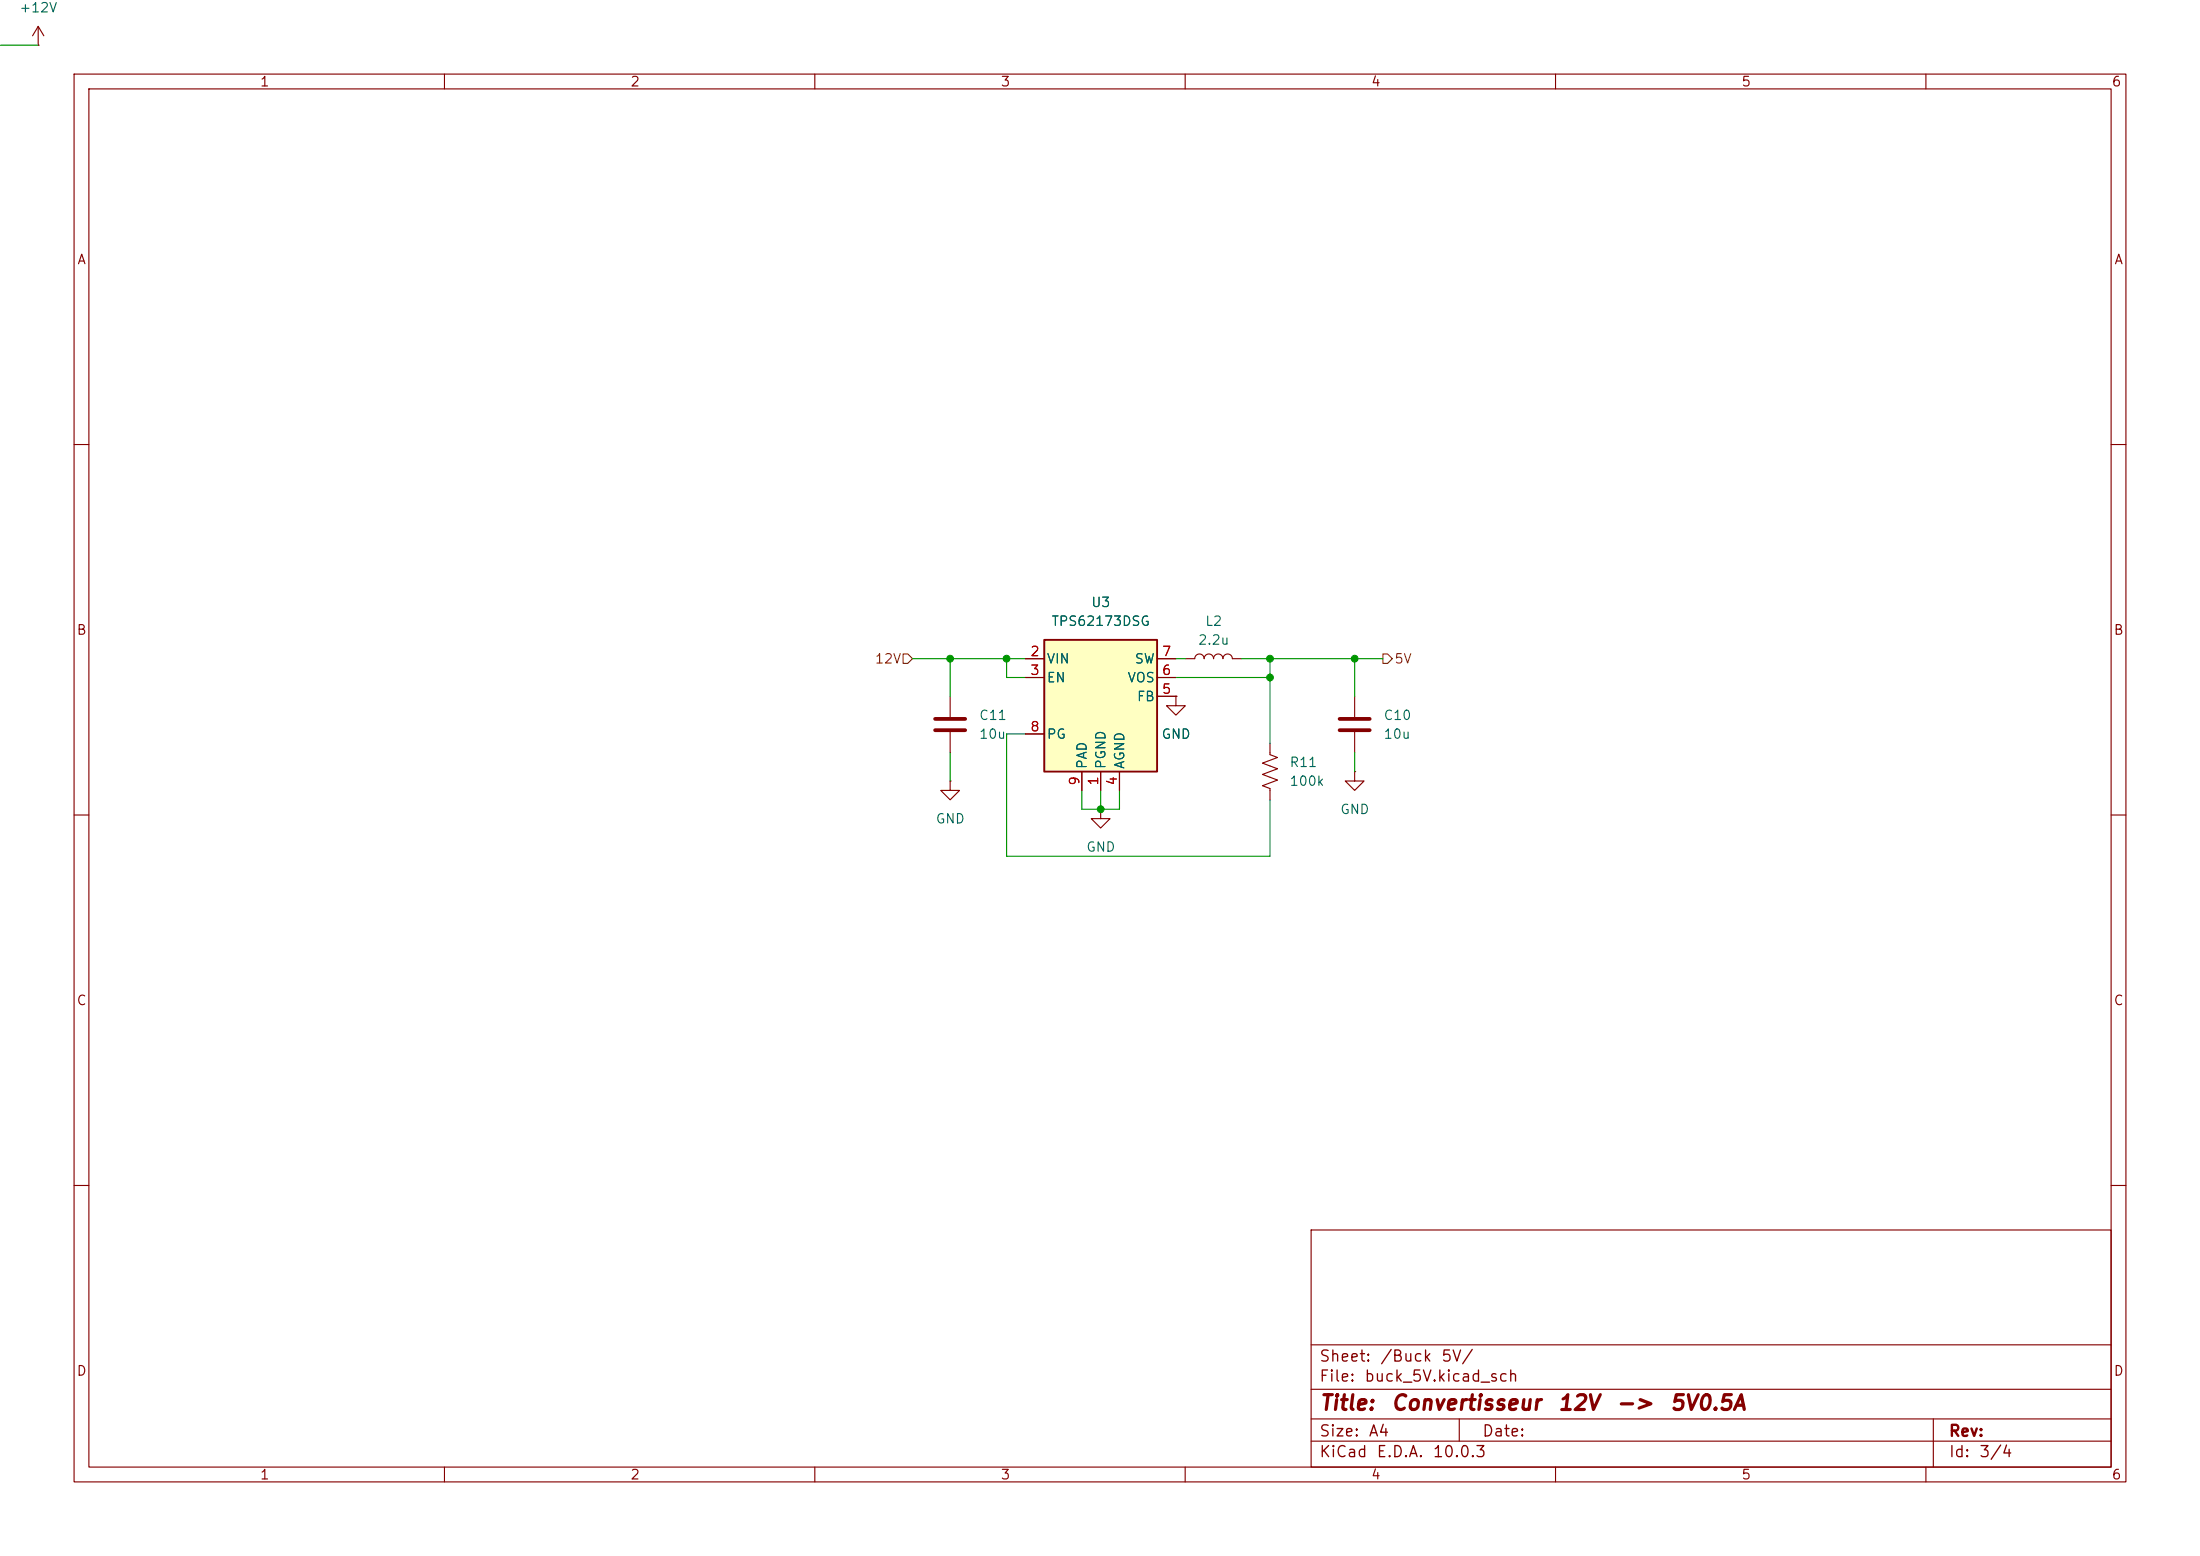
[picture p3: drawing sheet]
(kicad_sch
 (version 20260306)
 (generator "eeschema")
 (generator_version "10.0")
 (paper "A4")
 (title_block
  (title "Convertisseur 12V -> 5V0.5A"))
 (lib_symbols
  (symbol "Device:C"
   (pin_numbers (hide yes))
   (pin_names
    (offset 0.254)) (exclude_from_sim no) (in_bom yes) (on_board yes)
   (in_pos_files yes)
   (duplicate_pin_numbers_are_jumpers no)
   (property "Reference" "C" (at 0.635 2.54 0) (show_name no) (do_not_autoplace no) (effects (font (size 1.27 1.27)) (justify left)))
   (property "Value" "C" (at 0.635 -2.54 0) (show_name no) (do_not_autoplace no) (effects (font (size 1.27 1.27)) (justify left)))
   (property "Footprint" "" (at 0.9652 -3.81 0) (show_name no) (do_not_autoplace no) (hide yes) (effects (font (size 1.27 1.27))))
   (property "Datasheet" "" (at 0 0 0) (show_name no) (do_not_autoplace no) (hide yes) (effects (font (size 1.27 1.27))))
   (property "Description" "Unpolarized capacitor" (at 0 0 0) (show_name no) (do_not_autoplace no) (hide yes) (effects (font (size 1.27 1.27))))
   (symbol "C_0_1"
    (polyline (pts (xy -2.032 0.762) (xy 2.032 0.762)) (stroke (width 0.508) (type default)) (fill (type none)))
    (polyline (pts (xy -2.032 -0.762) (xy 2.032 -0.762)) (stroke (width 0.508) (type default)) (fill (type none))))
   (symbol "C_1_1"
    (pin passive line (at 0 3.81 270) (length 2.794) (name "" (effects (font (size 1.27 1.27)))) (number "1" (effects (font (size 1.27 1.27)))))
    (pin passive line (at 0 -3.81 90) (length 2.794) (name "" (effects (font (size 1.27 1.27)))) (number "2" (effects (font (size 1.27 1.27))))))
   (embedded_fonts no))
  (symbol "Device:L"
   (pin_numbers (hide yes))
   (pin_names
    (offset 1.016) (hide yes)) (exclude_from_sim no) (in_bom yes) (on_board yes)
   (in_pos_files yes)
   (duplicate_pin_numbers_are_jumpers no)
   (property "Reference" "L" (at -1.27 0 90) (show_name no) (do_not_autoplace no) (effects (font (size 1.27 1.27))))
   (property "Value" "L" (at 1.905 0 90) (show_name no) (do_not_autoplace no) (effects (font (size 1.27 1.27))))
   (property "Footprint" "" (at 0 0 0) (show_name no) (do_not_autoplace no) (hide yes) (effects (font (size 1.27 1.27))))
   (property "Datasheet" "" (at 0 0 0) (show_name no) (do_not_autoplace no) (hide yes) (effects (font (size 1.27 1.27))))
   (property "Description" "Inductor" (at 0 0 0) (show_name no) (do_not_autoplace no) (hide yes) (effects (font (size 1.27 1.27))))
   (symbol "L_0_1"
    (arc (start 0 2.54) (mid 0.6323 1.905) (end 0 1.27) (stroke (width 0) (type default)) (fill (type none)))
    (arc (start 0 1.27) (mid 0.6323 0.635) (end 0 0) (stroke (width 0) (type default)) (fill (type none)))
    (arc (start 0 0) (mid 0.6323 -0.635) (end 0 -1.27) (stroke (width 0) (type default)) (fill (type none)))
    (arc (start 0 -1.27) (mid 0.6323 -1.905) (end 0 -2.54) (stroke (width 0) (type default)) (fill (type none))))
   (symbol "L_1_1"
    (pin passive line (at 0 3.81 270) (length 1.27) (name "1" (effects (font (size 1.27 1.27)))) (number "1" (effects (font (size 1.27 1.27)))))
    (pin passive line (at 0 -3.81 90) (length 1.27) (name "2" (effects (font (size 1.27 1.27)))) (number "2" (effects (font (size 1.27 1.27))))))
   (embedded_fonts no))
  (symbol "Device:R_US"
   (pin_numbers (hide yes))
   (pin_names
    (offset 0)) (exclude_from_sim no) (in_bom yes) (on_board yes)
   (in_pos_files yes)
   (duplicate_pin_numbers_are_jumpers no)
   (property "Reference" "R" (at 2.54 0 90) (show_name no) (do_not_autoplace no) (effects (font (size 1.27 1.27))))
   (property "Value" "R_US" (at -2.54 0 90) (show_name no) (do_not_autoplace no) (effects (font (size 1.27 1.27))))
   (property "Footprint" "" (at 1.016 -0.254 90) (show_name no) (do_not_autoplace no) (hide yes) (effects (font (size 1.27 1.27))))
   (property "Datasheet" "" (at 0 0 0) (show_name no) (do_not_autoplace no) (hide yes) (effects (font (size 1.27 1.27))))
   (property "Description" "Resistor, US symbol" (at 0 0 0) (show_name no) (do_not_autoplace no) (hide yes) (effects (font (size 1.27 1.27))))
   (symbol "R_US_0_1"
    (polyline (pts (xy 0 2.286) (xy 0 2.54)) (stroke (width 0) (type default)) (fill (type none)))
    (polyline (pts (xy 0 2.286) (xy 1.016 1.905) (xy 0 1.524) (xy -1.016 1.143) (xy 0 0.762)) (stroke (width 0) (type default)) (fill (type none)))
    (polyline (pts (xy 0 0.762) (xy 1.016 0.381) (xy 0 0) (xy -1.016 -0.381) (xy 0 -0.762)) (stroke (width 0) (type default)) (fill (type none)))
    (polyline (pts (xy 0 -0.762) (xy 1.016 -1.143) (xy 0 -1.524) (xy -1.016 -1.905) (xy 0 -2.286)) (stroke (width 0) (type default)) (fill (type none)))
    (polyline (pts (xy 0 -2.286) (xy 0 -2.54)) (stroke (width 0) (type default)) (fill (type none))))
   (symbol "R_US_1_1"
    (pin passive line (at 0 3.81 270) (length 1.27) (name "" (effects (font (size 1.27 1.27)))) (number "1" (effects (font (size 1.27 1.27)))))
    (pin passive line (at 0 -3.81 90) (length 1.27) (name "" (effects (font (size 1.27 1.27)))) (number "2" (effects (font (size 1.27 1.27))))))
   (embedded_fonts no))
  (symbol "Regulator_Switching:TPS62173DSG"
   (pin_names
    (offset 0.254)) (exclude_from_sim no) (in_bom yes) (on_board yes)
   (in_pos_files yes)
   (duplicate_pin_numbers_are_jumpers no)
   (property "Reference" "U" (at -7.62 11.43 0) (show_name no) (do_not_autoplace no) (effects (font (size 1.27 1.27)) (justify left)))
   (property "Value" "TPS62173DSG" (at -1.27 11.43 0) (show_name no) (do_not_autoplace no) (effects (font (size 1.27 1.27)) (justify left)))
   (property "Footprint" "Package_SON:WSON-8-1EP_2x2mm_P0.5mm_EP0.9x1.6mm_ThermalVias" (at 3.81 -8.89 0) (show_name no) (do_not_autoplace no) (hide yes) (effects (font (size 1.27 1.27)) (justify left)))
   (property "Datasheet" "http://www.ti.com/lit/ds/symlink/tps62170.pdf" (at 0 13.97 0) (show_name no) (do_not_autoplace no) (hide yes) (effects (font (size 1.27 1.27))))
   (property "Description" "500mA Step-Down Converter with DCS-Control, fixed 5.0V output, 3-17V input voltage, WSON-8" (at 0 0 0) (show_name no) (do_not_autoplace no) (hide yes) (effects (font (size 1.27 1.27))))
   (symbol "TPS62173DSG_0_1"
    (rectangle (start -7.62 10.16) (end 7.62 -7.62) (stroke (width 0.254) (type default)) (fill (type background))))
   (symbol "TPS62173DSG_1_1"
    (pin power_in line (at 0 -10.16 90) (length 2.54) (name "PGND" (effects (font (size 1.27 1.27)))) (number "1" (effects (font (size 1.27 1.27)))))
    (pin power_in line (at -10.16 7.62 0) (length 2.54) (name "VIN" (effects (font (size 1.27 1.27)))) (number "2" (effects (font (size 1.27 1.27)))))
    (pin input line (at -10.16 5.08 0) (length 2.54) (name "EN" (effects (font (size 1.27 1.27)))) (number "3" (effects (font (size 1.27 1.27)))))
    (pin power_in line (at 2.54 -10.16 90) (length 2.54) (name "AGND" (effects (font (size 1.27 1.27)))) (number "4" (effects (font (size 1.27 1.27)))))
    (pin input line (at 10.16 2.54 180) (length 2.54) (name "FB" (effects (font (size 1.27 1.27)))) (number "5" (effects (font (size 1.27 1.27)))))
    (pin input line (at 10.16 5.08 180) (length 2.54) (name "VOS" (effects (font (size 1.27 1.27)))) (number "6" (effects (font (size 1.27 1.27)))))
    (pin output line (at 10.16 7.62 180) (length 2.54) (name "SW" (effects (font (size 1.27 1.27)))) (number "7" (effects (font (size 1.27 1.27)))))
    (pin open_collector line (at -10.16 -2.54 0) (length 2.54) (name "PG" (effects (font (size 1.27 1.27)))) (number "8" (effects (font (size 1.27 1.27)))))
    (pin power_in line (at -2.54 -10.16 90) (length 2.54) (name "PAD" (effects (font (size 1.27 1.27)))) (number "9" (effects (font (size 1.27 1.27))))))
   (embedded_fonts no))
  (symbol "power:+12V"
   (power global)
   (pin_numbers (hide yes))
   (pin_names
    (offset 0) (hide yes)) (exclude_from_sim no) (in_bom yes) (on_board yes)
   (in_pos_files yes)
   (duplicate_pin_numbers_are_jumpers no)
   (property "Reference" "#PWR" (at 0 -3.81 0) (show_name no) (do_not_autoplace no) (hide yes) (effects (font (size 1.27 1.27))))
   (property "Value" "+12V" (at 0 3.556 0) (show_name no) (do_not_autoplace no) (effects (font (size 1.27 1.27))))
   (property "Footprint" "" (at 0 0 0) (show_name no) (do_not_autoplace no) (hide yes) (effects (font (size 1.27 1.27))))
   (property "Datasheet" "" (at 0 0 0) (show_name no) (do_not_autoplace no) (hide yes) (effects (font (size 1.27 1.27))))
   (property "Description" "Power symbol creates a global label with name \"+12V\"" (at 0 0 0) (show_name no) (do_not_autoplace no) (hide yes) (effects (font (size 1.27 1.27))))
   (symbol "+12V_0_1"
    (polyline (pts (xy -0.762 1.27) (xy 0 2.54)) (stroke (width 0) (type default)) (fill (type none)))
    (polyline (pts (xy 0 2.54) (xy 0.762 1.27)) (stroke (width 0) (type default)) (fill (type none)))
    (polyline (pts (xy 0 0) (xy 0 2.54)) (stroke (width 0) (type default)) (fill (type none))))
   (symbol "+12V_1_1"
    (pin power_in line (at 0 0 90) (length 0) (name "" (effects (font (size 1.27 1.27)))) (number "1" (effects (font (size 1.27 1.27))))))
   (embedded_fonts no))
  (symbol "power:GND"
   (power global)
   (pin_numbers (hide yes))
   (pin_names
    (offset 0) (hide yes)) (exclude_from_sim no) (in_bom yes) (on_board yes)
   (in_pos_files yes)
   (duplicate_pin_numbers_are_jumpers no)
   (property "Reference" "#PWR" (at 0 -6.35 0) (show_name no) (do_not_autoplace no) (hide yes) (effects (font (size 1.27 1.27))))
   (property "Value" "GND" (at 0 -3.81 0) (show_name no) (do_not_autoplace no) (effects (font (size 1.27 1.27))))
   (property "Footprint" "" (at 0 0 0) (show_name no) (do_not_autoplace no) (hide yes) (effects (font (size 1.27 1.27))))
   (property "Datasheet" "" (at 0 0 0) (show_name no) (do_not_autoplace no) (hide yes) (effects (font (size 1.27 1.27))))
   (property "Description" "Power symbol creates a global label with name \"GND\" , ground" (at 0 0 0) (show_name no) (do_not_autoplace no) (hide yes) (effects (font (size 1.27 1.27))))
   (symbol "GND_0_1"
    (polyline (pts (xy 0 0) (xy 0 -1.27) (xy 1.27 -1.27) (xy 0 -2.54) (xy -1.27 -1.27) (xy 0 -1.27)) (stroke (width 0) (type default)) (fill (type none))))
   (symbol "GND_1_1"
    (pin power_in line (at 0 0 270) (length 0) (name "" (effects (font (size 1.27 1.27)))) (number "1" (effects (font (size 1.27 1.27))))))
   (embedded_fonts no)))
 (junction
  (at 182.88 88.9)
  (diameter 0)
  (color 0 0 0 0))
 (junction
  (at 135.89 88.9)
  (diameter 0)
  (color 0 0 0 0))
 (junction
  (at 171.45 88.9)
  (diameter 0)
  (color 0 0 0 0))
 (junction
  (at 171.45 91.44)
  (diameter 0)
  (color 0 0 0 0))
 (junction
  (at 148.59 109.22)
  (diameter 0)
  (color 0 0 0 0))
 (junction
  (at 128.27 88.9)
  (diameter 0)
  (color 0 0 0 0))
 (wire
  (pts (xy 171.45 107.95) (xy 171.45 115.57))
  (stroke (width 0) (type default)))
 (wire
  (pts (xy 171.45 91.44) (xy 171.45 88.9))
  (stroke (width 0) (type default)))
 (wire
  (pts (xy 148.59 106.68) (xy 148.59 109.22))
  (stroke (width 0) (type default)))
 (wire
  (pts (xy 171.45 91.44) (xy 171.45 100.33))
  (stroke (width 0) (type default)))
 (wire
  (pts (xy 128.27 88.9) (xy 135.89 88.9))
  (stroke (width 0) (type default)))
 (wire
  (pts (xy 135.89 99.06) (xy 135.89 115.57))
  (stroke (width 0) (type default)))
 (wire
  (pts (xy 135.89 115.57) (xy 171.45 115.57))
  (stroke (width 0) (type default)))
 (wire
  (pts (xy 158.75 91.44) (xy 171.45 91.44))
  (stroke (width 0) (type default)))
 (wire
  (pts (xy 167.64 88.9) (xy 171.45 88.9))
  (stroke (width 0) (type default)))
 (wire
  (pts (xy 182.88 104.14) (xy 182.88 101.6))
  (stroke (width 0) (type default)))
 (wire
  (pts (xy 123.19 88.9) (xy 128.27 88.9))
  (stroke (width 0) (type default)))
 (wire
  (pts (xy 148.59 109.22) (xy 151.13 109.22))
  (stroke (width 0) (type default)))
 (wire
  (pts (xy 158.75 88.9) (xy 160.02 88.9))
  (stroke (width 0) (type default)))
 (wire
  (pts (xy 135.89 88.9) (xy 138.43 88.9))
  (stroke (width 0) (type default)))
 (wire
  (pts (xy 0.0762 6.1016) (xy 5.1562 6.1016))
  (stroke (width 0) (type default)))
 (wire
  (pts (xy 135.89 91.44) (xy 135.89 88.9))
  (stroke (width 0) (type default)))
 (wire
  (pts (xy 146.05 109.22) (xy 148.59 109.22))
  (stroke (width 0) (type default)))
 (wire
  (pts (xy 171.45 88.9) (xy 182.88 88.9))
  (stroke (width 0) (type default)))
 (wire
  (pts (xy 182.88 88.9) (xy 182.88 93.98))
  (stroke (width 0) (type default)))
 (wire
  (pts (xy 128.27 88.9) (xy 128.27 93.98))
  (stroke (width 0) (type default)))
 (wire
  (pts (xy 128.27 101.6) (xy 128.27 105.41))
  (stroke (width 0) (type default)))
 (wire
  (pts (xy 135.89 99.06) (xy 138.43 99.06))
  (stroke (width 0) (type default)))
 (wire
  (pts (xy 146.05 106.68) (xy 146.05 109.22))
  (stroke (width 0) (type default)))
 (wire
  (pts (xy 151.13 109.22) (xy 151.13 106.68))
  (stroke (width 0) (type default)))
 (wire
  (pts (xy 182.88 88.9) (xy 186.69 88.9))
  (stroke (width 0) (type default)))
 (wire
  (pts (xy 138.43 91.44) (xy 135.89 91.44))
  (stroke (width 0) (type default)))
 (hierarchical_label "12V"
  (shape input)
  (at 123.19 88.9 180)
  (effects (font (size 1.27 1.27)) (justify right)))
 (hierarchical_label "5V"
  (shape output)
  (at 186.69 88.9 0)
  (effects (font (size 1.27 1.27)) (justify left)))
 (symbol
  (lib_id "Device:C")
  (at 182.88 97.79 0)
  (unit 1)
  (body_style 1)
  (exclude_from_sim no)
  (in_bom yes)
  (on_board yes)
  (in_pos_files yes)
  (dnp no)
  (fields_autoplaced yes)
  (property "Reference" "C10" (at 186.69 96.5199 0) (show_name no) (do_not_autoplace no) (effects (font (size 1.27 1.27)) (justify left)))
  (property "Value" "10u" (at 186.69 99.0599 0) (show_name no) (do_not_autoplace no) (effects (font (size 1.27 1.27)) (justify left)))
  (property "Footprint" "Capacitor_SMD:C_0805_2012Metric_Pad1.18x1.45mm_HandSolder" (at 183.8452 101.6 0) (hide yes) (show_name no) (do_not_autoplace no) (effects (font (size 1.27 1.27))))
  (property "Datasheet" "CL21A106KOQNNNE" (at 182.88 97.79 0) (hide yes) (show_name no) (do_not_autoplace no) (effects (font (size 1.27 1.27))))
  (property "Description" "Unpolarized capacitor" (at 182.88 97.79 0) (hide yes) (show_name no) (do_not_autoplace no) (effects (font (size 1.27 1.27))))
  (pin "2")
  (pin "1"))
 (symbol
  (lib_id "Device:L")
  (at 163.83 88.9 90)
  (unit 1)
  (body_style 1)
  (exclude_from_sim no)
  (in_bom yes)
  (on_board yes)
  (in_pos_files yes)
  (dnp no)
  (fields_autoplaced yes)
  (property "Reference" "L2" (at 163.83 83.82 90) (show_name no) (do_not_autoplace no) (effects (font (size 1.27 1.27))))
  (property "Value" "2.2u" (at 163.83 86.36 90) (show_name no) (do_not_autoplace no) (effects (font (size 1.27 1.27))))
  (property "Footprint" "Inductor_SMD:L_0603_1608Metric_Pad1.05x0.95mm_HandSolder" (at 163.83 88.9 0) (hide yes) (show_name no) (do_not_autoplace no) (effects (font (size 1.27 1.27))))
  (property "Datasheet" "MLZ1608N2R2LT000" (at 163.83 88.9 0) (hide yes) (show_name no) (do_not_autoplace no) (effects (font (size 1.27 1.27))))
  (property "Description" "Inductor" (at 163.83 88.9 0) (hide yes) (show_name no) (do_not_autoplace no) (effects (font (size 1.27 1.27))))
  (pin "1")
  (pin "2"))
 (symbol
  (lib_id "power:GND")
  (at 128.27 105.41 0)
  (unit 1)
  (body_style 1)
  (exclude_from_sim no)
  (in_bom yes)
  (on_board yes)
  (in_pos_files yes)
  (dnp no)
  (fields_autoplaced yes)
  (property "Reference" "#PWR025" (at 128.27 111.76 0) (hide yes) (show_name no) (do_not_autoplace no) (effects (font (size 1.27 1.27))))
  (property "Value" "GND" (at 128.27 110.49 0) (show_name no) (do_not_autoplace no) (effects (font (size 1.27 1.27))))
  (property "Footprint" "" (at 128.27 105.41 0) (hide yes) (show_name no) (do_not_autoplace no) (effects (font (size 1.27 1.27))))
  (property "Datasheet" "" (at 128.27 105.41 0) (hide yes) (show_name no) (do_not_autoplace no) (effects (font (size 1.27 1.27))))
  (property "Description" "Power symbol creates a global label with name \"GND\" , ground" (at 128.27 105.41 0) (hide yes) (show_name no) (do_not_autoplace no) (effects (font (size 1.27 1.27))))
  (pin "1"))
 (symbol
  (lib_id "power:GND")
  (at 158.75 93.98 0)
  (unit 1)
  (body_style 1)
  (exclude_from_sim no)
  (in_bom yes)
  (on_board yes)
  (in_pos_files yes)
  (dnp no)
  (fields_autoplaced yes)
  (property "Reference" "#PWR026" (at 158.75 100.33 0) (hide yes) (show_name no) (do_not_autoplace no) (effects (font (size 1.27 1.27))))
  (property "Value" "GND" (at 158.75 99.06 0) (show_name no) (do_not_autoplace no) (effects (font (size 1.27 1.27))))
  (property "Footprint" "" (at 158.75 93.98 0) (hide yes) (show_name no) (do_not_autoplace no) (effects (font (size 1.27 1.27))))
  (property "Datasheet" "" (at 158.75 93.98 0) (hide yes) (show_name no) (do_not_autoplace no) (effects (font (size 1.27 1.27))))
  (property "Description" "Power symbol creates a global label with name \"GND\" , ground" (at 158.75 93.98 0) (hide yes) (show_name no) (do_not_autoplace no) (effects (font (size 1.27 1.27))))
  (pin "1"))
 (symbol
  (lib_id "Device:R_US")
  (at 171.45 104.14 0)
  (unit 1)
  (body_style 1)
  (exclude_from_sim no)
  (in_bom yes)
  (on_board yes)
  (in_pos_files yes)
  (dnp no)
  (fields_autoplaced yes)
  (property "Reference" "R11" (at 173.99 102.8699 0) (show_name no) (do_not_autoplace no) (effects (font (size 1.27 1.27)) (justify left)))
  (property "Value" "100k" (at 173.99 105.4099 0) (show_name no) (do_not_autoplace no) (effects (font (size 1.27 1.27)) (justify left)))
  (property "Footprint" "Resistor_SMD:R_0603_1608Metric_Pad0.98x0.95mm_HandSolder" (at 172.466 104.394 90) (hide yes) (show_name no) (do_not_autoplace no) (effects (font (size 1.27 1.27))))
  (property "Datasheet" "" (at 171.45 104.14 0) (hide yes) (show_name no) (do_not_autoplace no) (effects (font (size 1.27 1.27))))
  (property "Description" "Resistor, US symbol" (at 171.45 104.14 0) (hide yes) (show_name no) (do_not_autoplace no) (effects (font (size 1.27 1.27))))
  (pin "1")
  (pin "2"))
 (symbol
  (lib_id "power:GND")
  (at 148.59 109.22 0)
  (unit 1)
  (body_style 1)
  (exclude_from_sim no)
  (in_bom yes)
  (on_board yes)
  (in_pos_files yes)
  (dnp no)
  (fields_autoplaced yes)
  (property "Reference" "#PWR024" (at 148.59 115.57 0) (hide yes) (show_name no) (do_not_autoplace no) (effects (font (size 1.27 1.27))))
  (property "Value" "GND" (at 148.59 114.3 0) (show_name no) (do_not_autoplace no) (effects (font (size 1.27 1.27))))
  (property "Footprint" "" (at 148.59 109.22 0) (hide yes) (show_name no) (do_not_autoplace no) (effects (font (size 1.27 1.27))))
  (property "Datasheet" "" (at 148.59 109.22 0) (hide yes) (show_name no) (do_not_autoplace no) (effects (font (size 1.27 1.27))))
  (property "Description" "Power symbol creates a global label with name \"GND\" , ground" (at 148.59 109.22 0) (hide yes) (show_name no) (do_not_autoplace no) (effects (font (size 1.27 1.27))))
  (pin "1"))
 (symbol
  (lib_id "power:+12V")
  (at 5.1562 6.1016 0)
  (unit 1)
  (body_style 1)
  (exclude_from_sim no)
  (in_bom yes)
  (on_board yes)
  (in_pos_files yes)
  (dnp no)
  (fields_autoplaced yes)
  (property "Reference" "#PWR010" (at 5.1562 9.9116 0) (hide yes) (show_name no) (do_not_autoplace no) (effects (font (size 1.27 1.27))))
  (property "Value" "+12V" (at 5.1562 1.0216 0) (show_name no) (do_not_autoplace no) (effects (font (size 1.27 1.27))))
  (property "Footprint" "" (at 5.1562 6.1016 0) (hide yes) (show_name no) (do_not_autoplace no) (effects (font (size 1.27 1.27))))
  (property "Datasheet" "" (at 5.1562 6.1016 0) (hide yes) (show_name no) (do_not_autoplace no) (effects (font (size 1.27 1.27))))
  (property "Description" "Power symbol creates a global label with name \"+12V\"" (at 5.1562 6.1016 0) (hide yes) (show_name no) (do_not_autoplace no) (effects (font (size 1.27 1.27))))
  (pin "1"))
 (symbol
  (lib_id "Regulator_Switching:TPS62173DSG")
  (at 148.59 96.52 0)
  (unit 1)
  (body_style 1)
  (exclude_from_sim no)
  (in_bom yes)
  (on_board yes)
  (in_pos_files yes)
  (dnp no)
  (fields_autoplaced yes)
  (property "Reference" "U3" (at 148.59 81.28 0) (show_name no) (do_not_autoplace no) (effects (font (size 1.27 1.27))))
  (property "Value" "TPS62173DSG" (at 148.59 83.82 0) (show_name no) (do_not_autoplace no) (effects (font (size 1.27 1.27))))
  (property "Footprint" "Package_SON:WSON-8-1EP_2x2mm_P0.5mm_EP0.9x1.6mm_ThermalVias" (at 152.4 105.41 0) (hide yes) (show_name no) (do_not_autoplace no) (effects (font (size 1.27 1.27)) (justify left)))
  (property "Datasheet" "http://www.ti.com/lit/ds/symlink/tps62170.pdf" (at 148.59 82.55 0) (hide yes) (show_name no) (do_not_autoplace no) (effects (font (size 1.27 1.27))))
  (property "Description" "500mA Step-Down Converter with DCS-Control, fixed 5.0V output, 3-17V input voltage, WSON-8" (at 148.59 96.52 0) (hide yes) (show_name no) (do_not_autoplace no) (effects (font (size 1.27 1.27))))
  (pin "3")
  (pin "4")
  (pin "1")
  (pin "2")
  (pin "5")
  (pin "8")
  (pin "6")
  (pin "9")
  (pin "7"))
 (symbol
  (lib_id "power:GND")
  (at 182.88 104.14 0)
  (unit 1)
  (body_style 1)
  (exclude_from_sim no)
  (in_bom yes)
  (on_board yes)
  (in_pos_files yes)
  (dnp no)
  (fields_autoplaced yes)
  (property "Reference" "#PWR027" (at 182.88 110.49 0) (hide yes) (show_name no) (do_not_autoplace no) (effects (font (size 1.27 1.27))))
  (property "Value" "GND" (at 182.88 109.22 0) (show_name no) (do_not_autoplace no) (effects (font (size 1.27 1.27))))
  (property "Footprint" "" (at 182.88 104.14 0) (hide yes) (show_name no) (do_not_autoplace no) (effects (font (size 1.27 1.27))))
  (property "Datasheet" "" (at 182.88 104.14 0) (hide yes) (show_name no) (do_not_autoplace no) (effects (font (size 1.27 1.27))))
  (property "Description" "Power symbol creates a global label with name \"GND\" , ground" (at 182.88 104.14 0) (hide yes) (show_name no) (do_not_autoplace no) (effects (font (size 1.27 1.27))))
  (pin "1"))
 (symbol
  (lib_id "Device:C")
  (at 128.27 97.79 0)
  (unit 1)
  (body_style 1)
  (exclude_from_sim no)
  (in_bom yes)
  (on_board yes)
  (in_pos_files yes)
  (dnp no)
  (fields_autoplaced yes)
  (property "Reference" "C11" (at 132.08 96.5199 0) (show_name no) (do_not_autoplace no) (effects (font (size 1.27 1.27)) (justify left)))
  (property "Value" "10u" (at 132.08 99.0599 0) (show_name no) (do_not_autoplace no) (effects (font (size 1.27 1.27)) (justify left)))
  (property "Footprint" "Capacitor_SMD:C_0805_2012Metric_Pad1.18x1.45mm_HandSolder" (at 129.2352 101.6 0) (hide yes) (show_name no) (do_not_autoplace no) (effects (font (size 1.27 1.27))))
  (property "Datasheet" "https://www.digikey.ca/en/products/detail/samsung-electro-mechanics/CL21A106KOQNNNE/3886754" (at 128.27 97.79 0) (hide yes) (show_name no) (do_not_autoplace no) (effects (font (size 1.27 1.27))))
  (property "Description" "Unpolarized capacitor" (at 128.27 97.79 0) (hide yes) (show_name no) (do_not_autoplace no) (effects (font (size 1.27 1.27))))
  (pin "2")
  (pin "1")))
